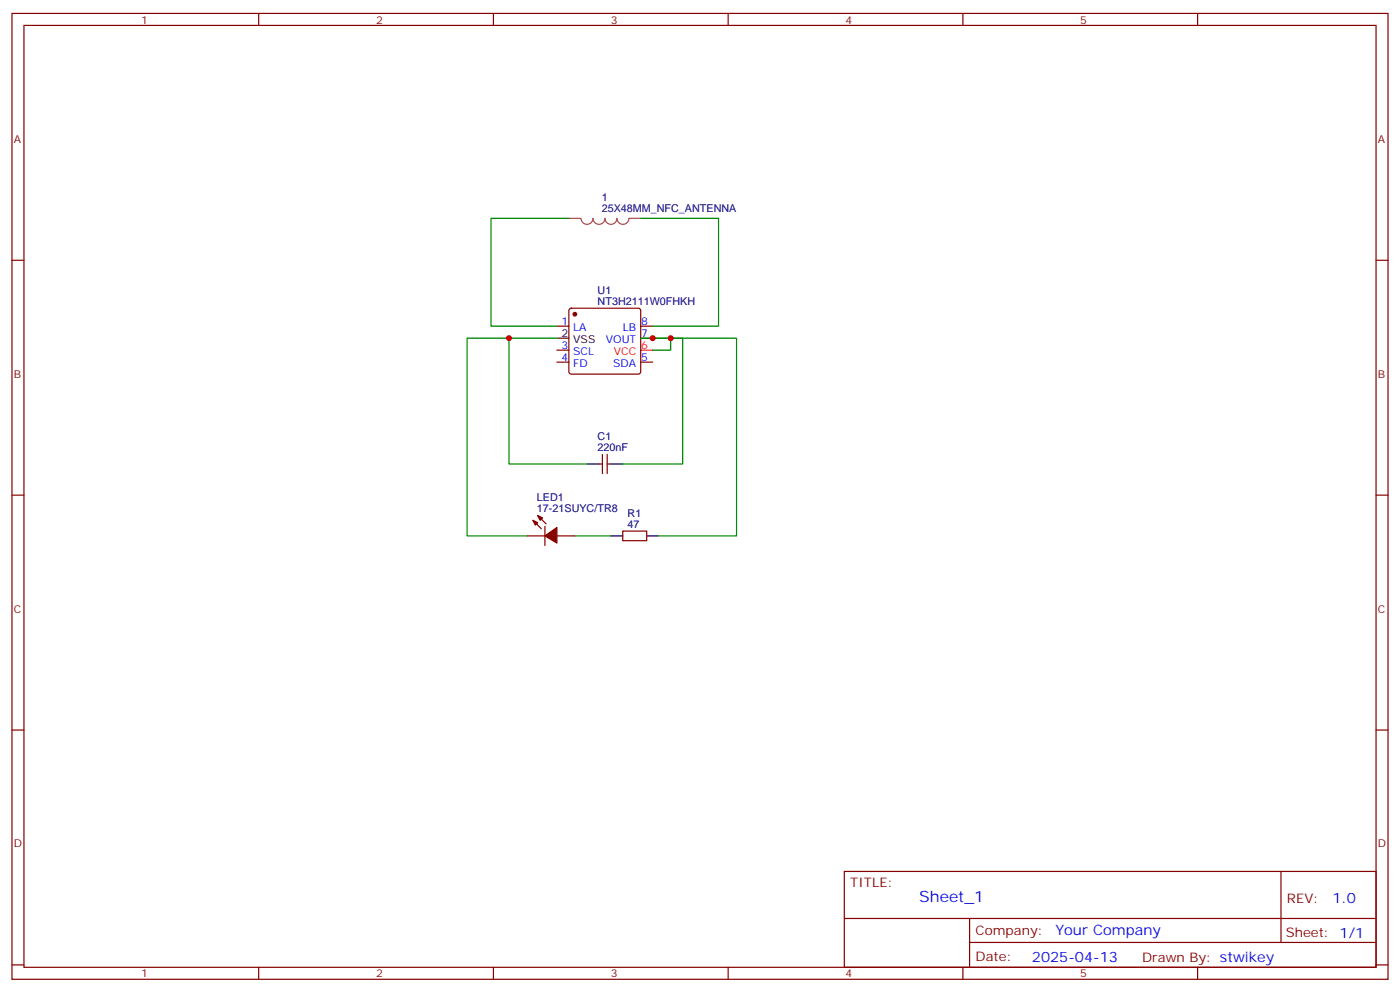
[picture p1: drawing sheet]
<svg xmlns="http://www.w3.org/2000/svg" width="412mm" height="292mm" viewBox="0 0 412 292" stroke-linecap="round" stroke-linejoin="round" font-family="sans-serif">
<g fill="none" stroke="#870000" stroke-width=".35">
<path d="M3.5 4h405.4v284.3h-405.4zM7.1 7.5h398.2v277.3h-398.2zM76.2 4v3.5M145.3 4v3.5M214.5 4v3.5M283.6 4v3.5M352.8 4v3.5M3.5 76.6h3.6M405.3 76.6h3.6M164 96h3.6M167.8 90.9l.5-.2h19.7l.5 .2 .2 .5v18l-.2 .5-.5 .2h-19.7l-.5-.2-.2-.5v-18zM188.7 96h3.6"/>
<path d="M188.7 99.6h3.6M164 106.6h3.6M164 103.1h3.6M188.7 106.6h3.6M176.4 136.6h1M177.4 133.8v5.6M178.9 133.8v5.6M178.9 136.6h1M3.5 145.8h3.6M155.2 157.8h5.3M157 153.2l2.5 2.4M158.4 151.8l2.5 2.4"/>
<path d="M160.5 154.9v5.7M164 157.8h5.3M183.4 156.4h7.1v2.8h-7.1zM405.3 145.8h3.6M3.5 214.9h3.6M405.3 214.9h3.6M248.7 256.5h156.6v28.3h-156.6zM377.3 256.6v20.8M248.7 270.4h156.5M285.6 277.4h119.6M285.6 270.4v14.1M3.5 284.1h3.6"/>
<path d="M76.2 284.8v3.5M145.3 284.8v3.5M214.5 284.8v3.5M283.6 284.8v3.5M352.8 284.8v3.5M405.3 284.1h3.6"/>
</g>
<path d="M188.7 103.1h3.6" fill="none" stroke="#f00" stroke-width=".35"/>
<path d="M164 99.6h3.6M172.9 136.6h3.5M179.9 136.6h3.5M179.9 157.8h3.5M190.5 157.8h3.5" fill="none" stroke="#000" stroke-width=".35"/>
<g fill="#870000" stroke="#870000" stroke-width=".35">
<path d="M157 153.2l1.4 .7-.7 .7z"/>
<path d="M158.4 151.8l1.4 .7-.7 .7z"/>
<path d="M160.5 157.8l3.5-2.5v4.6z"/>
<circle cx="169.3" cy="92.5" r=".53"/>
</g>
<path d="M167.6 64.3h3.4M171.2 64.3a1.76 1.76 0 0 0 1.7 1.7 1.76 1.76 0 0 0 1.8-1.7 1.76 1.76 0 0 0 1.7 1.7 1.76 1.76 0 0 0 1.8-1.7 1.76 1.76 0 0 0 1.8 1.7 1.76 1.76 0 0 0 1.7-1.7 1.76 1.76 0 0 0 1.8 1.7 1.76 1.76 0 0 0 1.8-1.7h3.4" fill="none" stroke="#a64a4a" stroke-width=".35"/>
<path d="M167.6 64.3h-23v31.7h19.4M188.7 64.3h23v31.7h-19.4M149.9 99.6h-12.3v58.2h17.6M164 99.6h-14.1v37h23M188.7 99.6h28.3v58.2h-23M192.3 99.6h8.8v37h-17.7M197.6 99.6v3.5h-5.3M169.3 157.8h10.6" fill="none" stroke="#008700" stroke-width=".35"/>
<g fill="#c00">
<circle cx="192.3" cy="99.6" r=".88"/>
<circle cx="149.9" cy="99.6" r=".88"/>
<circle cx="197.6" cy="99.6" r=".88"/>
</g>
<text font-size="4.6" fill="#00f" x="270.8" y="265.6">Sheet_1</text>
<g font-size="4.2" fill="#00f">
<text x="392.5" y="265.8">1.0</text>
<text x="310.9" y="275.4">Your Company</text>
<text x="304" y="283.2">2025-04-13</text>
</g>
<g font-size="3.9" fill="#800">
<text x="250.5" y="261.1">TITLE:</text>
<text x="379.1" y="265.8">REV:</text>
<text x="287.4" y="275.3">Company:</text>
<text x="378.7" y="275.9">Sheet: 1/1</text>
<text x="287.4" y="283">Date:</text>
<text x="336.4" y="283.1">Drawn By: stwikey</text>
</g>
<g font-size="3.2" fill="#800">
<text x="41.6" y="6.9">1</text>
<text x="110.8" y="6.9">2</text>
<text x="179.9" y="6.9">3</text>
<text x="249.1" y="6.9">4</text>
<text x="318.2" y="6.9">5</text>
<text x="4.1" y="42.1">A</text>
<text x="405.9" y="42.1">A</text>
<text x="4.1" y="111.2">B</text>
<text x="405.9" y="111.2">B</text>
<text x="4.1" y="180.3">C</text>
<text x="405.9" y="180.3">C</text>
<text x="4.1" y="249.5">D</text>
<text x="405.9" y="249.5">D</text>
<text x="41.6" y="287.8">1</text>
<text x="110.8" y="287.8">2</text>
<text x="179.9" y="287.8">3</text>
<text x="249.1" y="287.8">4</text>
<text x="318.2" y="287.8">5</text>
</g>
<g font-size="3.2" fill="#000080">
<text x="177.2" y="59.3">1</text>
<text x="177.2" y="62.5">25X48MM_NFC_ANTENNA</text>
<text x="176" y="89.7">NT3H2111W0FHKH</text>
<text x="176" y="86.5">U1</text>
<text x="176" y="129.6">C1</text>
<text x="176" y="132.7">220nF</text>
<text x="158.2" y="147.5">LED1</text>
<text x="158.2" y="150.7">17-21SUYC/TR8</text>
<text x="184.9" y="155.3">47</text>
<text x="184.9" y="152.1">R1</text>
</g>
<g font-size="3.2" fill="#00f">
<text x="165.4" y="95.7">1</text>
<text x="188.9" y="95.7">8</text>
<text x="168.9" y="97.4">LA</text>
<text x="178.5" y="101">VOUT</text>
<text x="183.5" y="97.4">LB</text>
<text x="188.9" y="99.2">7</text>
<text x="165.4" y="106.3">4</text>
<text x="165.4" y="102.7">3</text>
<text x="168.9" y="104.5">SCL</text>
<text x="188.9" y="106.3">5</text>
<text x="168.9" y="108">FD</text>
<text x="180.7" y="108">SDA</text>
</g>
<g font-size="3.2">
<text x="165.4" y="99.2">2</text>
<text x="168.9" y="101">VSS</text>
</g>
<g font-size="3.2" fill="#f00">
<text x="180.8" y="104.5">VCC</text>
<text x="188.9" y="102.7">6</text>
</g>
</svg>
